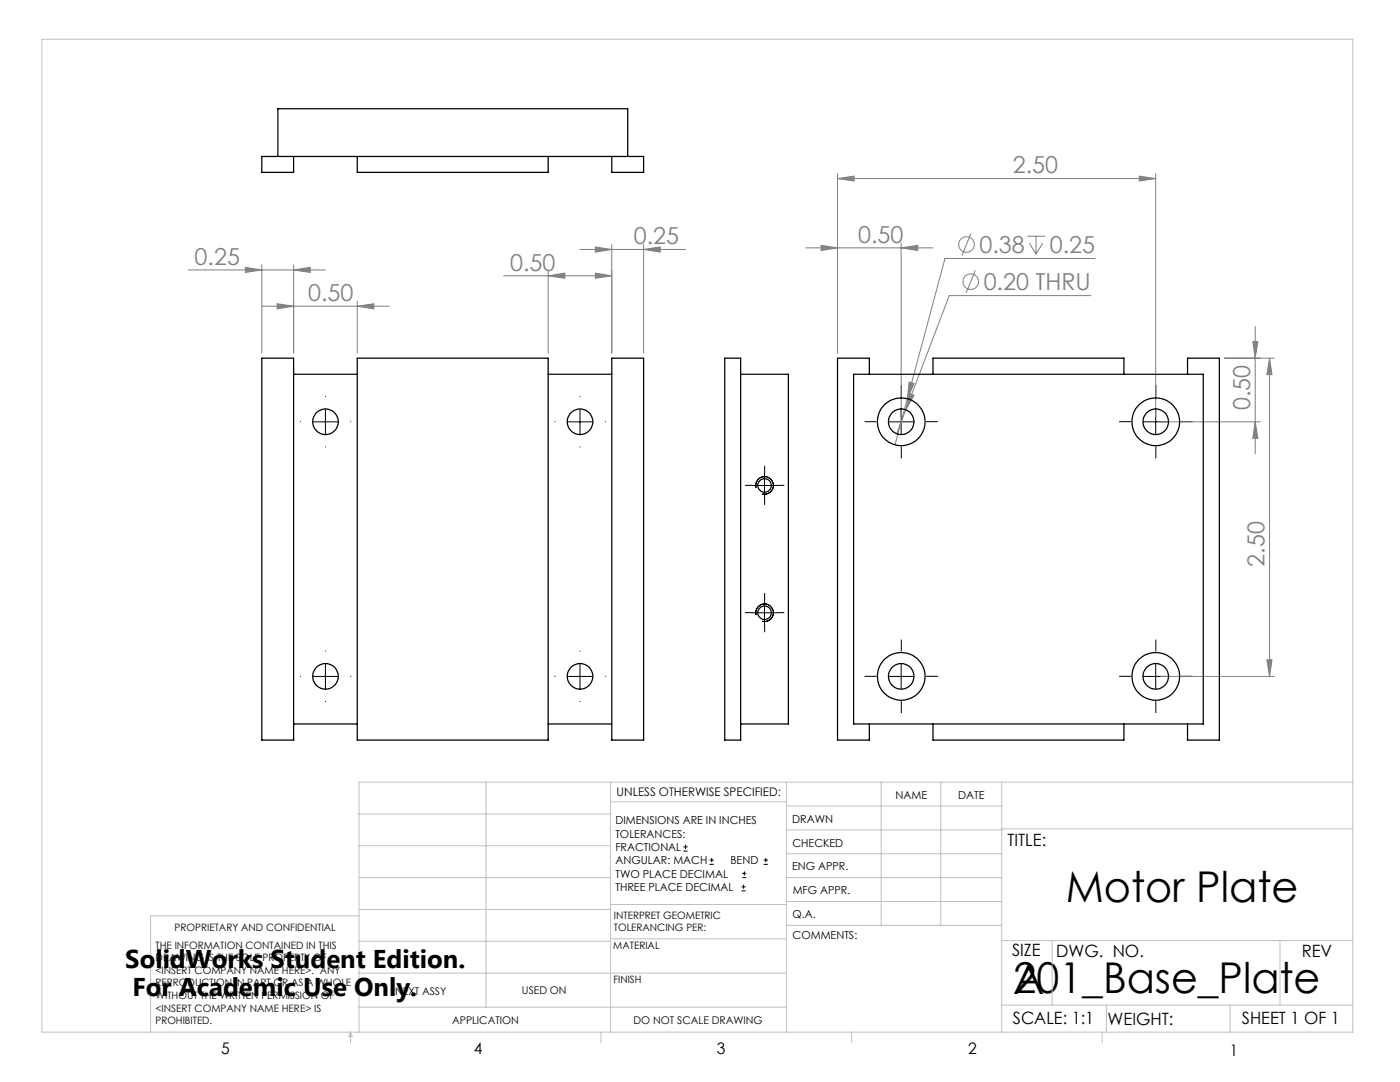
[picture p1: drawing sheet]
<svg xmlns="http://www.w3.org/2000/svg" width="279mm" height="216mm" viewBox="0 0 279 216" stroke-linecap="round" stroke-linejoin="round" font-family="sans-serif">
<g fill="none" stroke="#808080" stroke-width=".2">
<path d="M167.1 35.6l3.4-.5v1zM167.1 34.6v35.8M167.1 35.6h63.5M227.4 35.1l3.2 .5-3.2 .5zM230.6 34.6v48.5M37.5 53.9h27.4M49 53.3l3.2 .6-3.2 .5zM52.2 52.8v17.6M58.6 53.9l3.3-.6v1.1zM58.6 52.8v17.6M100.5 55h21.6M109.4 55l3.3-.5v1z"/>
<path d="M109.4 54v16.4M115.7 49.8h21.1M118.8 54.5l3.3 .5-3.3 .5zM118.8 49.3l3.3 .5-3.3 .5zM122.1 48.8v21.6M128.4 49.8l3.4-.5v1zM128.4 48.8v21.6M160.8 49.5h25.4M163.9 49l3.2 .5-3.2 .5zM179.8 49.5l3.4-.5v1zM179.8 48.5v34.6M193.8 46.6l-1.8 4.4"/>
<path d="M194.6 54l-1.8 4.4M205 47.1h3.6M205.4 48.5l1.4 2.2M206.8 47.1v3.6M208.1 48.5l-1.3 2.2M217.7 59h-28.3l-8.6 22.8M218.5 51.6h-29.9l-10 37.2M52.2 61.1h25.4M55.3 60.6l3.3 .5-3.3 .5zM71.3 61.1l3.3-.5v1zM71.3 60.1v10.3M181.4 76.2l1 .3-1.3 3.1z"/>
<path d="M181.5 78.5l.9 .4-1.6 2.9zM244.4 71.5h10M250 68.2h1l-.5 3.3zM250.5 65.1v25.4M253.4 71.5l.5 3.3h-1.1zM253.4 71.5v63.5M180.8 81.8l-1.8 4.7M231.7 84.2h19.8M250.5 84.2l.5 3.3h-1zM231.7 135h22.7M252.8 131.7h1.1l-.5 3.3z"/>
<circle cx="192.9" cy="48.8" r="1.56"/>
<circle cx="193.7" cy="56.2" r="1.56"/>
</g>
<g fill="none" stroke="#000" stroke-width=".2">
<path d="M62.4 84.2h5.1M64.9 81.7v5M113.2 84.2h5.1M115.7 81.7v5M150.1 96.9h5M150.9 97.3a1.75 1.75 0 0 1 1.5-2.2 1.75 1.75 0 0 1 1.9 1.9 1.75 1.75 0 0 1-2.2 1.6M152.6 94.4v5M177.3 84.2h5.1M179.8 81.7v5M228.1 84.2h5.1M230.6 81.7v5M152.6 119.8v5"/>
<path d="M62.4 135h5.1M64.9 132.5v5M113.2 135h5.1M115.7 132.5v5M150.1 122.3h5M150.9 122.7a1.75 1.75 0 0 1 1.5-2.2 1.75 1.75 0 0 1 1.9 1.9 1.75 1.75 0 0 1-2.2 1.6M177.3 135h5.1M179.8 132.5v5M228.1 135h5.1M230.6 132.5v5M136.4 169.8h.8M136.4 169h.8"/>
<path d="M136.8 168.6v.8M141.6 172.5h.9M141.6 171.6h.9M142 171.2v.8M148 177.8h.8M148 177h.8M148.1 175.1h.8M148.1 174.3h.8M148.4 176.5v.8M148.6 173.9v.8M152.4 172.5h.8M152.4 171.6h.8"/>
<path d="M152.8 171.2v.8"/>
</g>
<g fill="none" stroke="#000" stroke-width=".2" stroke-dasharray="15.2 1.3 1.3 1.3">
<path d="M65 79.1h.1M115.8 79.1h.1M179.9 79.1v-2.2M230.7 79.1v-2.2M60 84.1h-.1M65 89.1v.1M70 84.1h.1M110.8 84.1h-.1M115.8 89.1v.1M120.8 84.1h.1M150.1 96.8h-1.3M152.6 94.3v-1.3"/>
<path d="M152.6 99.3v1.4M155.1 96.8h1.4M174.9 84.1h-2.3M179.9 89.1v2.3M184.9 84.1h2.2M225.7 84.1h-2.3M230.7 89.1v2.3M235.7 84.1h2.2M152.6 119.7v-1.3M60 134.9h-.1M65 129.9h.1M65 139.9v.1"/>
<path d="M70 134.9h.1M110.8 134.9h-.1M115.8 129.9h.1M115.8 139.9v.1M120.8 134.9h.1M150.1 122.2h-1.3M152.6 124.7v1.4M155.1 122.2h1.4M174.9 134.9h-2.3M179.9 129.9v-2.2M179.9 139.9v2.3M184.9 134.9h2.2"/>
<path d="M225.7 134.9h-2.3M230.7 129.9v-2.2M230.7 139.9v2.3M235.7 134.9h2.2"/>
</g>
<g fill="none" stroke="#c0c0c0" stroke-width=".2">
<path d="M8.4 7.8h261.6v198.2h-261.6zM97 156.1v44.9M121.8 156.1v49.9M121.8 160h35.2M157 156.1v49.9M175.9 156.1v28.5M187.7 156.1v28.5M199.9 156.1v49.9M270 156.1h-198.4v49.9M71.6 175.1h50.2M71.6 168.8h50.2M71.6 162.4h50.2"/>
<path d="M157 170.4h42.9M157 165.6h42.9M157 160.8h42.9M157 175.1h42.9M157 179.9h42.9M199.9 165.4h70.1M71.6 194.2h85.4M71.6 187.8h50.2M71.6 181.5h50.2M71.6 182.7h-41.5v23.3M121.8 187.3h35.2M121.8 180.5h35.2"/>
<path d="M157 184.6h42.9M199.9 187.7h70.1M210 187.7v12.9M255.4 187.7v12.9M70 206v2.1M70 206l.3 .8h-.7zM71.6 201h85.4M119.9 206v2.1M170 206v2.1M199.9 200.6h70.1M220 206v2.1M220.8 200.6v5.4"/>
<path d="M245.5 200.6v5.4"/>
</g>
<g fill="#808080">
<path d="M118.8 49.3l3.3 .5-3.3 .5zM128.4 49.8l3.4-.5v1zM181.4 76.2l-.3 3.4 1.3-3.1zM181.5 78.5l-.7 3.3 1.6-2.9zM163.9 49l3.2 .5-3.2 .5zM179.8 49.5l3.4-.5v1zM167.1 35.6l3.4-.5v1zM227.4 35.1l3.2 .5-3.2 .5z"/>
<path d="M49 53.3l3.2 .6-3.2 .5zM58.6 53.9l3.3-.6v1.1zM109.4 55l3.3-.5v1zM118.8 54.5l3.3 .5-3.3 .5z"/>
<path d="M71.3 61.1l3.3-.5v1zM55.3 60.6l3.3 .5-3.3 .5z"/>
<path d="M250 68.2h1l-.5 3.3zM250.5 84.2l.5 3.3h-1zM253.4 71.5l.5 3.3h-1.1zM252.8 131.7h1.1l-.5 3.3z"/>
</g>
<g fill="none" stroke="#000" stroke-width=".25">
<path d="M55.5 31.2v-9.5h69.8v9.5M58.6 31.2v3.2h-6.4v-3.2h76.2v3.2h-6.3v-3.2M71.3 31.2v3.2h38.1v-3.2M52.2 71.5h6.4v76.2h-6.4zM58.6 74.7h12.7M71.3 71.5h38.1v76.2h-38.1zM109.4 74.7h12.7M122.1 71.5h6.3v76.2h-6.3zM144.6 71.5h3.2v76.2h-3.2zM147.8 74.7h9.5v69.8h-9.5M170.4 74.7h69.7v69.8h-69.7zM173.5 74.7v-3.2h-6.4v76.2h6.4v-3.2"/>
<path d="M186.2 74.7v-3.2h38.1v3.2M237 74.7v-3.2h6.3v76.2h-6.3v-3.2M58.6 144.5h12.7M109.4 144.5h12.7M186.2 144.5v3.2h38.1v-3.2"/>
<circle cx="65" cy="84.2" r="2.54"/>
<circle cx="115.8" cy="84.2" r="2.54"/>
<circle cx="152.6" cy="96.9" r="1.35"/>
<circle cx="179.9" cy="84.2" r="4.8"/>
<circle cx="179.9" cy="84.2" r="2.55"/>
<circle cx="230.7" cy="84.2" r="4.8"/>
<circle cx="230.7" cy="84.2" r="2.55"/>
<circle cx="65" cy="135" r="2.54"/>
<circle cx="115.8" cy="135" r="2.54"/>
<circle cx="152.6" cy="122.3" r="1.35"/>
<circle cx="179.9" cy="135" r="4.8"/>
<circle cx="179.9" cy="135" r="2.55"/>
<circle cx="230.7" cy="135" r="4.8"/>
<circle cx="230.7" cy="135" r="2.55"/>
</g>
<g font-size="8.5">
<text x="212.7" y="179.9">Motor Plate</text>
<text x="202.2" y="198.3">A</text>
<text x="202.3" y="198.1">201_Base_Plate</text>
</g>
<g font-size="5.1">
<text x="25" y="193.2">SolidWorks Student Edition.</text>
<text x="26.4" y="198.8">For Academic Use Only.</text>
</g>
<g font-size="4.7" fill="#808080">
<text x="202.1" y="34.6">2.50</text>
<text x="38.8" y="52.8">0.25</text>
<text x="101.8" y="54">0.50</text>
<text x="126.5" y="48.8">0.25</text>
<text x="171.2" y="48.4">0.50</text>
<text x="195.5" y="50.5">0.38</text>
<text x="209.5" y="50.5">0.25</text>
<text x="196.3" y="57.9">0.20 THRU</text>
<text x="61.5" y="60.1">0.50</text>
<text x="249.5" y="81.9" transform="rotate(-90 249.5 81.9)">0.50</text>
<text x="252.4" y="113.1" transform="rotate(-90 252.4 113.1)">2.50</text>
</g>
<g font-size="3.4">
<text x="201.1" y="168.8">TITLE:</text>
<text x="202" y="190.8">SIZE</text>
<text x="210.8" y="190.9">DWG. NO.</text>
<text x="259.8" y="191">REV</text>
<text x="202.1" y="204.4">SCALE: 1:1</text>
<text x="221" y="204.5">WEIGHT:</text>
<text x="247.8" y="204.4">SHEET 1 OF 1</text>
</g>
<g font-size="3.2">
<text x="44.2" y="210.4">5</text>
<text x="94.6" y="210.3">4</text>
<text x="143.1" y="210.4">3</text>
<text x="193.2" y="210.3">2</text>
<text x="245.4" y="210.6">1</text>
</g>
<text font-size="2.4" x="123.1" y="158.9">UNLESS OTHERWISE SPECIFIED:</text>
<g font-size="2.2">
<text x="178.7" y="159.4">NAME</text>
<text x="191.2" y="159.4">DATE</text>
<text x="122.8" y="164.5">DIMENSIONS ARE IN INCHES</text>
<text x="122.8" y="167.1">TOLERANCES:</text>
<text x="158.1" y="164.2">DRAWN</text>
<text x="122.8" y="169.8">FRACTIONAL</text>
<text x="122.8" y="172.5">ANGULAR: MACH</text>
<text x="145.8" y="172.5">BEND</text>
<text x="158.1" y="173.7">ENG APPR.</text>
<text x="158.2" y="169.1">CHECKED</text>
<text x="122.8" y="175.1">TWO PLACE DECIMAL</text>
<text x="122.8" y="177.8">THREE PLACE DECIMAL</text>
<text x="158.2" y="178.4">MFG APPR.</text>
<text x="158.2" y="183.2">Q.A.</text>
<text x="158.2" y="187.4">COMMENTS:</text>
</g>
<g font-size="2.1">
<text x="78.8" y="198.5">NEXT ASSY</text>
<text x="104.2" y="198.4">USED ON</text>
<text x="90.2" y="204.3">APPLICATION</text>
<text x="126.4" y="204.3">DO NOT SCALE DRAWING</text>
</g>
<g font-size="2">
<text x="34.8" y="185.7">PROPRIETARY AND CONFIDENTIAL</text>
<text x="122.5" y="183.3">INTERPRET GEOMETRIC</text>
<text x="122.5" y="185.9">TOLERANCING PER:</text>
<text x="31.1" y="189.3">THE INFORMATION CONTAINED IN THIS</text>
<text x="31.1" y="191.8">DRAWING IS THE SOLE PROPERTY OF</text>
<text x="122.4" y="189.4">MATERIAL</text>
<text x="31.1" y="194.3">&lt;INSERT COMPANY NAME HERE&gt;. ANY</text>
<text x="31.1" y="196.8">REPRODUCTION IN PART OR AS A WHOLE</text>
<text x="122.4" y="196.2">FINISH</text>
<text x="31.1" y="199.4">WITHOUT THE WRITTEN PERMISSION OF</text>
<text x="31.1" y="201.9">&lt;INSERT COMPANY NAME HERE&gt; IS</text>
<text x="31.1" y="204.4">PROHIBITED.</text>
</g>
</svg>
